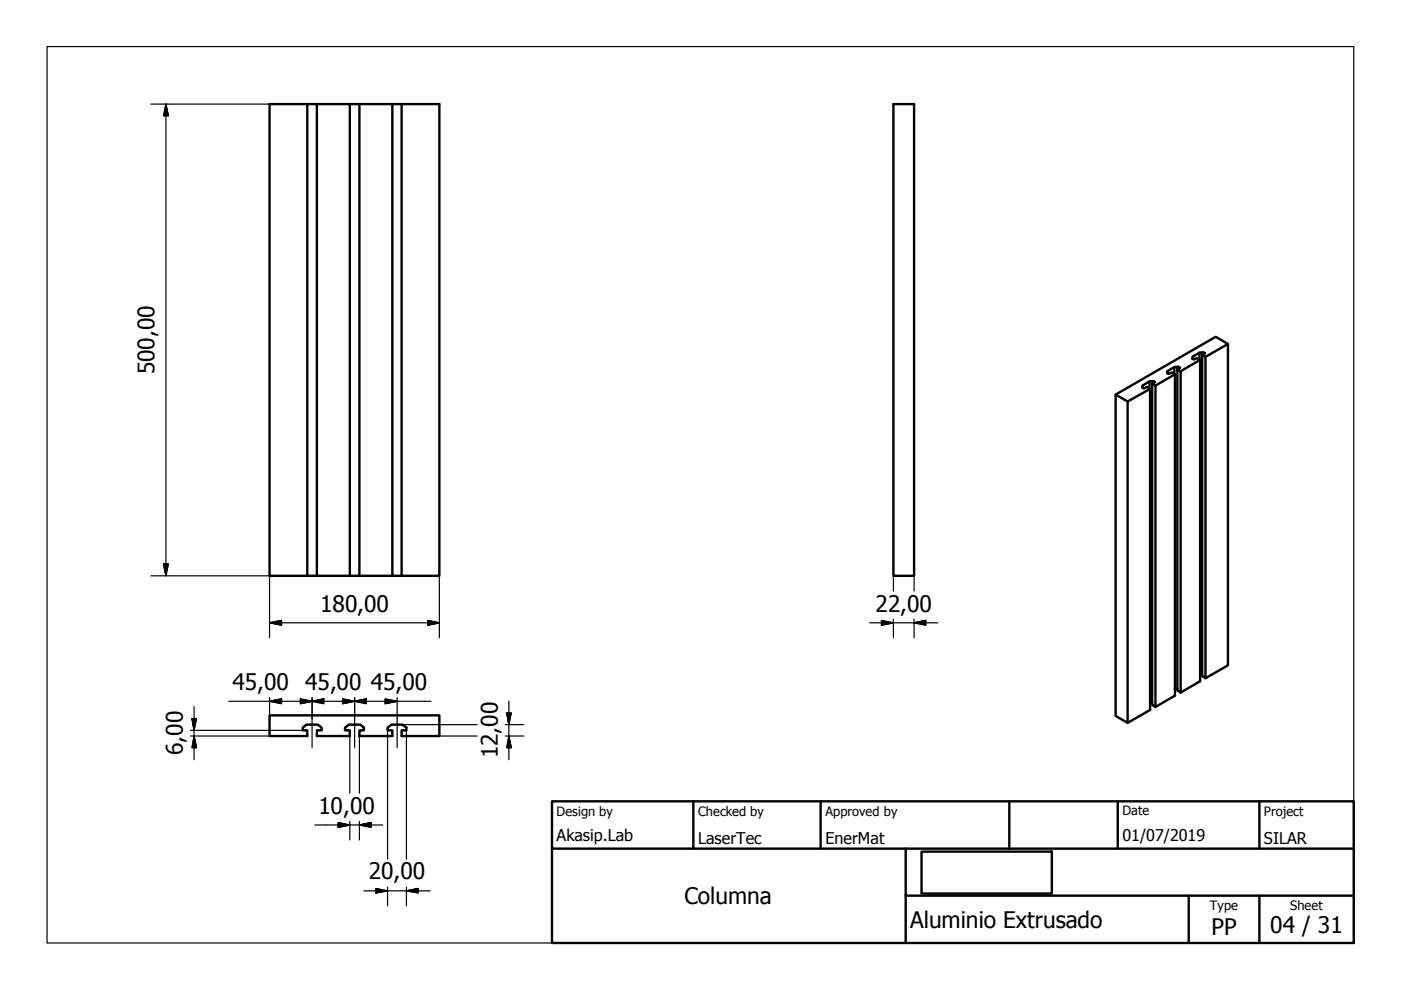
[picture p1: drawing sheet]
<svg xmlns="http://www.w3.org/2000/svg" width="297mm" height="210mm" viewBox="0 0 297 210" stroke-linecap="round" stroke-linejoin="round" font-family="sans-serif">
<!-- layer: Visible (ISO) -->
<g fill="none" stroke="#000" stroke-width=".51">
<path d="M65.2 22.1h2v100h-2zM65.2 22.1h-8.1v100h8.1M67.2 22.1h7M76.2 22.1h-2v100h2M76.2 22.1v100M76.2 22.1h7M85.2 22.1h-2v100h2M85.2 22.1h8v100h-8M85.2 22.1v100M189.4 22.1h4.4v100h-4.4zM247.6 79.2v-.6l-.1 .5 .3 .2 .6-.3 .7 .3v68.2l-4.1 2.4M247.6 78.6l1.4-.8v1.5"/>
<path d="M249.1 79.3l-4.1 2.5M249.8 78.1v-.3l.4 .1-.6 .4v68.1l.7 .4v-68.1l-.7-.4M249.8 77.8h-.8M252.9 76.1v-.5l-.1 .4 .3 .2 .6-.3 .7 .4v68.1l-4.1 2.4M252.9 75.6l1.4-.8v1.4M254.4 76.3l-4.1 2.4M255.1 75.1v-.4l.4 .2-.6 .3v68.2l.7 .4v-68.1l-.7-.5M255.1 74.7l-.8 .1M255.6 75.7l4.7-2.8-2.6-1.5-21.2 12.3 2.6 1.4 4.7-2.6M260.3 72.9v68.2l-4.7 2.7M239.1 85.1v68.2M242.3 82.2v-.5l-.1 .4 .3 .3 .6-.4 .7 .5v68l-4.7 2.8-2.6-1.5v-68.1"/>
<path d="M242.3 81.7l1.4-.8v1.5M243.7 80.9l.8-.1v.4M244.5 80.8l.4 .2-.6 .3v68.2l.7 .4v-68.1l-.7-.5M67.2 122.1h7M76.2 122.1h7M57.1 151.7h36.1v4.4h-8v-1.3h1v-.5l-.9-.7h-2.3l-.8 .7v.5h1v1.3h-7v-1.3h1v-.5l-.8-.7h-2.4l-.8 .7v.5h1v1.3h-7v-1.3h1v-.5l-.8-.7h-2.4l-.8 .7v.5h1v1.3h-8.1zM244.3 148.9l-.5 .1M249.6 145.9l-.5 .1M254.9 142.8l-.5 .1"/>
</g>
<!-- layer: Sketch Geometry (ISO) -->
<path d="M10 9.9h277v190h-277z" fill="none" stroke="#000" stroke-width=".25"/>
<!-- layer: Title (ISO) -->
<path d="M117 169.9h170v30h-170zM117 179.9h170M147 169.9v10M174 169.9v10M192 179.9v20M214 169.9v10M237 169.9v10M267 169.9v10M192 189.9h95M195.4 180.6h27.6v8.9h-27.6zM252 189.9v10M267 189.9v10" fill="none" stroke="#000" stroke-width=".51"/>
<!-- layer: Dimension (ISO) -->
<g fill="none" stroke="#000" stroke-width=".25">
<path d="M32 22.1h25.1M35.2 22.1l.5 2.4h-1zM35.2 22.1v100M34.7 119.5h1l-.5 2.6zM32 122.1h25.1v13.1M57.1 132.1l2.6-.6v1.1zM57.1 132.1h36.1M90.7 131.5l2.5 .6-2.5 .5zM93.2 122.1v13.1M184.4 132.1h14.4M186.9 131.5l2.5 .6-2.5 .5zM189.4 122.1v3.2"/>
<path d="M189.4 131.3v3.9M193.8 132.1l2.5-.6v1.1zM193.8 122.1v3.2M193.8 131.3v3.9M40.4 156.1h16.7M40.4 154.8h23.8M40.7 152.4h1l-.6 2.4zM41.1 156.1l.6 2.4h-1zM41.1 149.8v11.3M48.5 148.7h42.9M57.1 148.7l2.6-.5v1zM57.1 147.9v3.8"/>
<path d="M63.7 148.2l2.5 .5-2.5 .5zM66.2 148.7l2.4-.5v1zM66.2 147.9v4.5M72.6 148.2l2.6 .5-2.6 .5zM74.2 156.1v12.1M75.2 148.7l2.5-.5v1zM75.2 147.9v4.5M76.2 156.1v12.1M81.7 148.2l2.5 .5-2.5 .5zM82.2 154.8v27.4M84.2 147.9v4.5M85.3 153.6h15.9"/>
<path d="M86.2 154.8v27.4M93.2 156.1h8M107.1 156.1h4M107.1 153.6h4M107.4 151.2h1l-.5 2.4zM107.9 156.1l.5 2.4h-1zM107.9 148.6v12.5M66.7 174.9h14.5M71.7 174.4l2.5 .5-2.5 .5zM74.2 174.2v3.9M76.2 174.9l2.5-.5v1zM76.2 174.2v3.9"/>
<path d="M77.2 188.9h14M79.7 188.4l2.5 .5-2.5 .4zM82.2 188.1v4M86.2 188.9l2.4-.5v.9zM86.2 188.1v4"/>
</g>
<g fill="#000" stroke="#000" stroke-width=".25">
<path d="M35.2 22.1l.5 2.4zM35.2 22.1l.5 2.4h-1zM34.7 119.5l.5 2.6zM34.7 119.5h1l-.5 2.6zM57.1 132.1l2.6-.6zM57.1 132.1l2.6-.6v1.1zM90.7 132.6l2.5-.5zM90.7 131.5l2.5 .6-2.5 .5zM186.9 132.6l2.5-.5zM186.9 131.5l2.5 .6-2.5 .5zM193.8 132.1l2.5-.6zM193.8 132.1l2.5-.6v1.1z"/>
<path d="M40.7 152.4l.4 2.4zM40.7 152.4h1l-.6 2.4zM41.1 156.1l.6 2.4zM41.1 156.1l.6 2.4h-1zM57.1 148.7l2.6-.5zM57.1 148.7l2.6-.5v1zM63.7 149.2l2.5-.5zM63.7 148.2l2.5 .5-2.5 .5zM66.2 148.7l2.4-.5zM66.2 148.7l2.4-.5v1zM72.6 149.2l2.6-.5zM72.6 148.2l2.6 .5-2.6 .5z"/>
<path d="M75.2 148.7l2.5-.5zM75.2 148.7l2.5-.5v1zM81.7 149.2l2.5-.5zM81.7 148.2l2.5 .5-2.5 .5zM107.4 151.2l.5 2.4zM107.4 151.2h1l-.5 2.4zM107.9 156.1l.5 2.4zM107.9 156.1l.5 2.4h-1zM71.7 175.4l2.5-.5zM71.7 174.4l2.5 .5-2.5 .5zM76.2 174.9l2.5-.5zM76.2 174.9l2.5-.5v1z"/>
<path d="M79.7 189.3l2.5-.4zM79.7 188.4l2.5 .5-2.5 .4zM86.2 188.9l2.4-.5zM86.2 188.9l2.4-.5v.9z"/>
</g>
<!-- layer: Centerline (ISO) -->
<path d="M66.2 152.4v6.1M75.2 152.4v6.1M84.2 152.4v6.1" fill="none" stroke="#000" stroke-width=".25"/>
<g font-size="4.8">
<text x="32.8" y="79.3" transform="rotate(-90 32.8 79.3)">500,00</text>
<text x="67.9" y="129.7">180,00</text>
<text x="185.6" y="129.7">22,00</text>
<text x="49.3" y="146.3">45,00</text>
<text x="64.7" y="146.3">45,00</text>
<text x="78.6" y="146.3">45,00</text>
<text x="38.8" y="160.1" transform="rotate(-90 38.8 160.1)">6,00</text>
<text x="105.5" y="160.8" transform="rotate(-90 105.5 160.8)">12,00</text>
<text x="67.5" y="172.5">10,00</text>
<text x="78.2" y="186.5">20,00</text>
<text x="145.1" y="191.7">Columna</text>
<text x="193" y="196.7">Aluminio Extrusado</text>
<text x="269.3" y="197.8">04 / 31</text>
<text x="256.9" y="198.2">PP</text>
</g>
<g font-size="3.4">
<text x="118" y="178.2">Akasip.Lab</text>
<text x="148" y="178.9">LaserTec</text>
<text x="175" y="178.9">EnerMat</text>
<text x="238" y="178.3">01/07/2019</text>
<text x="268" y="178.9">SILAR</text>
</g>
<g font-size="2.7">
<text x="118" y="173">Design by</text>
<text x="148" y="173">Checked by</text>
<text x="175" y="173">Approved by</text>
<text x="238" y="172.9">Date</text>
<text x="268" y="172.9">Project</text>
<text x="256.5" y="192.9">Type</text>
<text x="273.6" y="193">Sheet</text>
</g>
</svg>
